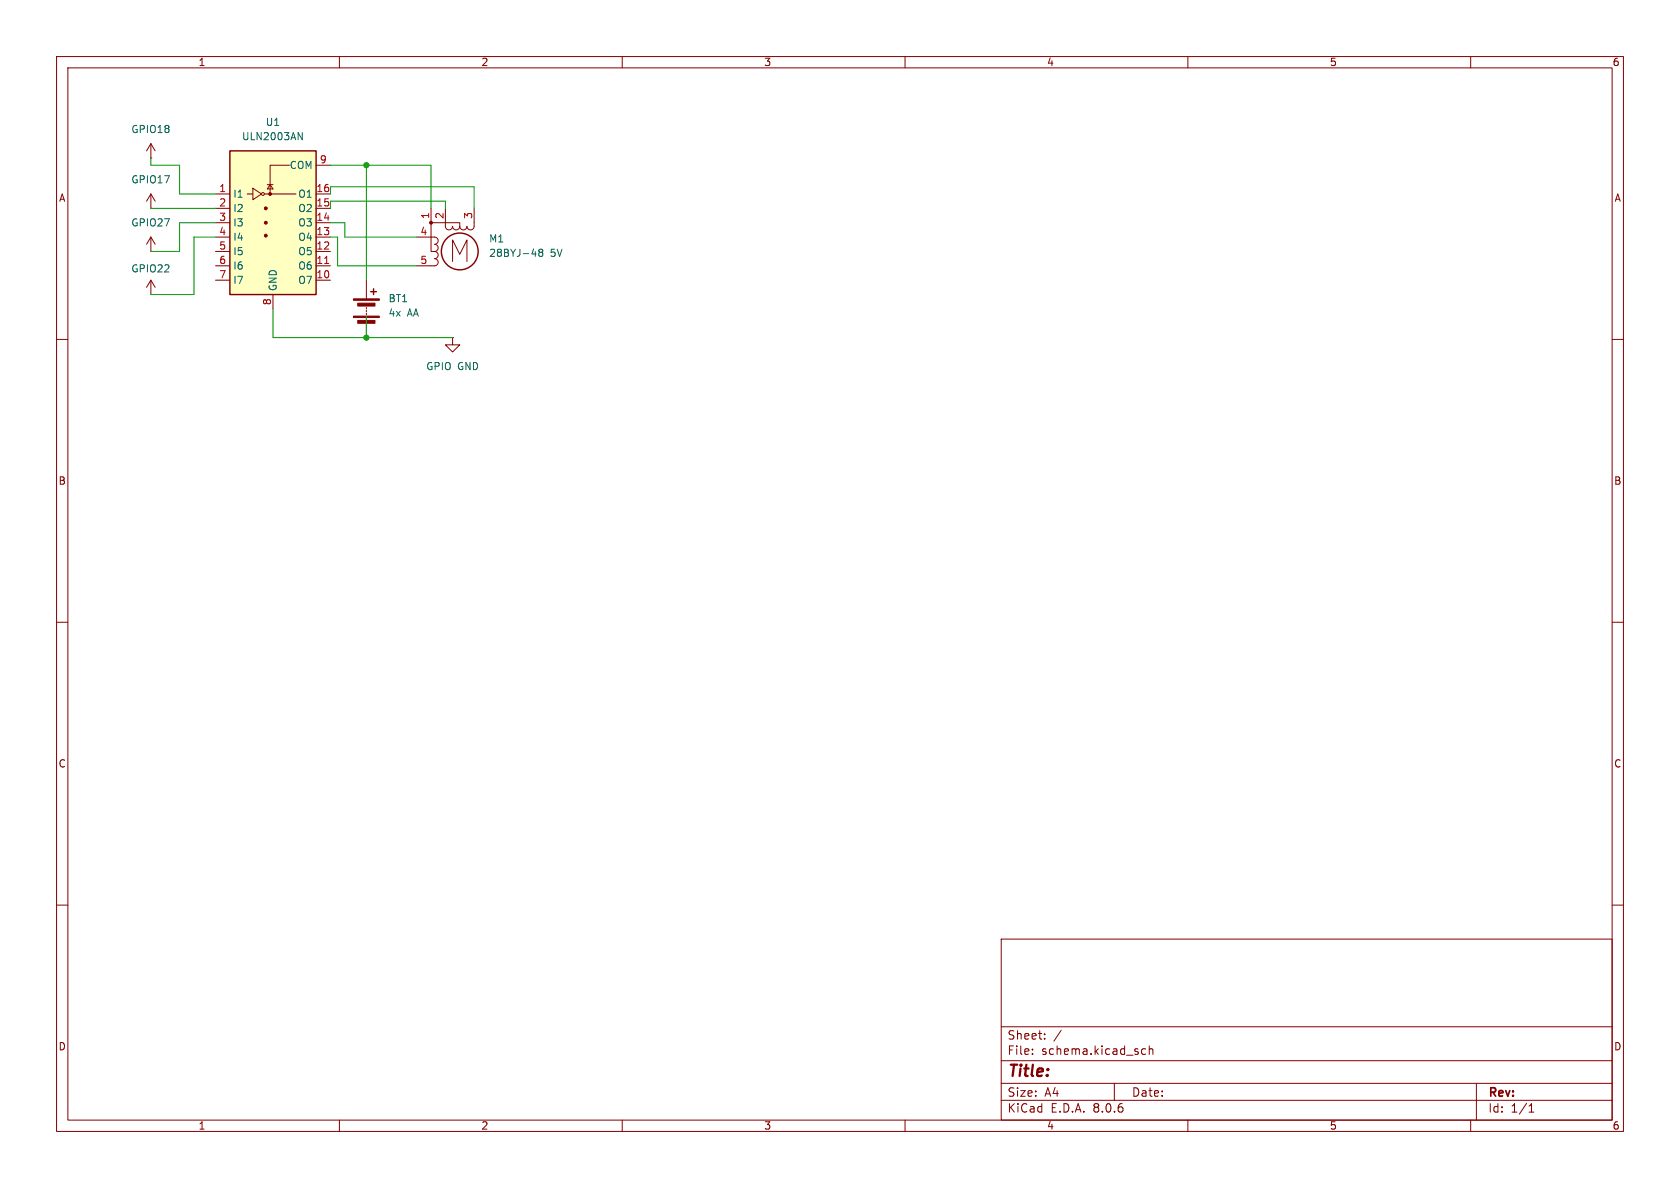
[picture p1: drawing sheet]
<svg xmlns="http://www.w3.org/2000/svg" width="297mm" height="210mm" viewBox="0 0 297 210" stroke-linecap="round" stroke-linejoin="round" font-family="sans-serif">
<g fill="none" stroke="#840000" stroke-width=".18">
<path d="M10 10h277v190h-277zM12 12h273v186h-273zM60 10v2M110 10v2M160 10v2M210 10v2M260 10v2M26.7 36.8h.1M26.7 27.9h.1M26.7 34.3l-.8 1.3M26.7 25.4v2.5M26.7 34.3v2.5"/>
<path d="M26.7 34.3l.7 1.3M26.7 25.4l-.8 1.3M26.7 25.4l.7 1.3M76.2 39.4v5.1h.6M76.2 39.4h5.1v.6M76.2 36.8v2.6M78.7 36.8v3.2a.64 .64 0 0 0 .7 .6 .64 .64 0 0 0 .6-.6 .64 .64 0 0 0 .6 .6 .64 .64 0 0 0 .7-.6M83.8 36.8v3.2a.64 .64 0 0 1-.6 .6 .64 .64 0 0 1-.7-.6 .64 .64 0 0 1-.6 .6 .64 .64 0 0 1-.6-.6M10 60h2M26.7 52.1h.1M26.7 44.5h.1M26.7 41.9v2.6"/>
<path d="M26.7 49.5v2.6M26.7 49.5l-.8 1.3M26.7 49.5l.7 1.3M26.7 41.9l-.8 1.3M26.7 41.9l.7 1.3M64.8 49.5v3.3M64.8 54.4v.2M64.8 54.9v.2M64.8 55.4v.2M64.8 57.2v2.5M73.7 41.9h3.1a.64 .64 0 0 1 .7 .7 .64 .64 0 0 1-.7 .6 .63 .63 0 0 1 .7 .6 .63 .63 0 0 1-.7 .7M76.8 45.7a.63 .63 0 0 1 .7 .7 .63 .63 0 0 1-.7 .6h-3.1"/>
<path d="M76.8 44.5a.63 .63 0 0 1 .7 .6 .63 .63 0 0 1-.7 .6M80 46.2v-3.8l1.3 2.6 1.2-2.6v3.8M285 60h2M10 110h2M285 110h2M10 160h2M285 160h2M177 166h108v32h-108zM60 198v2M110 198v2M160 198v2M177 194.5h108"/>
<path d="M177 191.5h108M177 187.5h108M177 181.5h108M182.5 186.3v.1M182.5 185.5v.1M184.7 183.6v.1M184.7 182.8v.1M187.6 182.1l-1.3 2M197 191.5v3M201.8 186.1l.3 .3 .4-.1M202.5 185.5l-.4-.1-.3 .3M203.2 185.5l.2-.1 .3 .1 .1 .9"/>
<path d="M203.2 184.9v1.5M210 198v2M260 198v2M261 191.5v6.5M270.3 196.6h.9M270.3 195.5l.4-.4v1.5"/>
</g>
<g fill="#840000" stroke="#840000" stroke-width=".18">
<path d="M62.5 55.9h4.6v.2h-4.6z"/>
<path d="M62.5 52.8h4.6v.3h-4.6z"/>
<path d="M63.2 56.6h3.1v.6h-3.1z"/>
<path d="M63.2 53.6h3.1v.5h-3.1z"/>
<circle cx="76.2" cy="39.4" r=".25"/>
</g>
<g fill="none" stroke="#840000" stroke-width=".25">
<path d="M65.5 51.6h1M66 51.1v1"/>
<circle cx="81.3" cy="44.4" r="3.3"/>
</g>
<path d="M94 44.9h.8M95.5 44.6l-.3-.2 .3-.3h.2l.3 .2-.3 .3M95.5 44.6l-.3 .2 .1 .4 .2 .1h.2l.3-.2v-.3l-.3-.2M95.5 44.6h.2" fill="none" stroke="#006464" stroke-width=".18"/>
<path d="M40.6 26.7h15.3v25.4h-15.3z" fill="#ffffc2"/>
<path d="M40.6 26.7h15.3v25.4h-15.3z" fill="none" stroke="#840000" stroke-width=".25"/>
<g fill="none" stroke="#840000" stroke-width=".18">
<path d="M38.1 34.3h2.5M38.1 39.4h2.5M38.1 36.8h2.5M43.7 34.3h1M44.7 33.3l1.5 1-1.5 1zM46.7 34.3h5.6M47.2 32.6h1.1M47.8 32.6l.5 .8h-1.1zM51.2 29.2h-3.4v5.1M55.9 34.3h2.5M55.9 39.4h2.5M55.9 36.8h2.5"/>
<path d="M55.9 29.2h2.5M38.1 49.5h2.5M38.1 47h2.5M38.1 44.5h2.5M38.1 41.9h2.5M48.3 52.1v2.5M55.9 49.5h2.5M55.9 47h2.5M55.9 44.5h2.5M55.9 41.9h2.5M80 59.7v1.3h1.3l-1.3 1.2-1.3-1.2h1.3M80 59.7h.1"/>
<circle cx="46.5" cy="34.3" r=".25"/>
</g>
<g fill="#840000" stroke="#840000" stroke-width=".18">
<circle cx="47" cy="41.7" r=".25"/>
<circle cx="47" cy="39.4" r=".25"/>
<circle cx="47" cy="36.8" r=".25"/>
<circle cx="47.8" cy="34.3" r=".25"/>
</g>
<path d="M57.4 46.6h.7" fill="none" stroke="#a90000" stroke-width=".18"/>
<path d="M52.7 23.4l.7 1.3v-1.3" fill="none" stroke="#006464" stroke-width=".18"/>
<path d="M26.7 27.9v1.3h5v5.1h6.4M26.7 36.8h11.4M38.1 39.4h-6.4v5.1h-5M58.4 34.3v-1.3h25.4v3.8M58.4 36.8v-1.2h20.3v1.2M58.4 29.2h17.8v7.6M58.4 39.4h2.6v2.5h12.7M64.8 29.2v20.3M38.1 41.9h-3.8v10.2h-7.6M48.3 54.6v5.1h31.7M58.4 41.9h1.3v5.1h14M64.8 55.9v3.8" fill="none" stroke="#009600" stroke-width=".18"/>
<g fill="#009600" stroke="#009600" stroke-width=".18">
<circle cx="64.8" cy="29.2" r=".46"/>
<circle cx="64.8" cy="59.7" r=".46"/>
</g>
<text font-size="2.8" fill="#840000" x="178" y="190.9">Title:</text>
<g font-size="2.1" fill="#840000">
<text x="178" y="184">Sheet:</text>
<text x="178" y="186.7">File:</text>
<text x="184.1" y="186.7">schema.kicad_sch</text>
<text x="178" y="196.9">KiCad</text>
<text x="178" y="194.1">Size:</text>
<text x="184.7" y="194.1">A4</text>
<text x="185.7" y="196.9">E.D.A.</text>
<text x="193.3" y="196.9">8.0.6</text>
<text x="200" y="194.1">Date:</text>
<text x="263" y="194.3">Rev:</text>
<text x="263" y="196.9">Id:</text>
<text x="267.1" y="196.9">1/1</text>
</g>
<g font-size="1.8" fill="#840000">
<text x="35" y="11.9">1</text>
<text x="85" y="11.9">2</text>
<text x="135" y="11.9">3</text>
<text x="185" y="11.9">4</text>
<text x="235" y="11.9">5</text>
<text x="285" y="11.9">6</text>
<text x="10.3" y="35.9">A</text>
<text x="285.3" y="35.9">A</text>
<text x="10.3" y="85.9">B</text>
<text x="285.3" y="85.9">B</text>
<text x="10.3" y="135.9">C</text>
<text x="285.3" y="135.9">C</text>
<text x="10.3" y="185.9">D</text>
<text x="285.3" y="185.9">D</text>
<text x="35" y="199.9">1</text>
<text x="85" y="199.9">2</text>
<text x="135" y="199.9">3</text>
<text x="185" y="199.9">4</text>
<text x="235" y="199.9">5</text>
<text x="285" y="199.9">6</text>
</g>
<g font-size="1.8" fill="#006464">
<text x="23.1" y="23.7">GPIO18</text>
<text x="46.9" y="22.5">U1</text>
<text x="42.7" y="25">ULN2003AN</text>
<text x="23.1" y="32.6">GPIO17</text>
<text x="41.1" y="35.2">I1</text>
<text x="51.1" y="30.1">COM</text>
<text x="52.6" y="35.2">O1</text>
<text x="23.1" y="40.2">GPIO27</text>
<text x="41.1" y="37.7">I2</text>
<text x="41.1" y="40.2">I3</text>
<text x="52.6" y="40.2">O3</text>
<text x="52.6" y="37.7">O2</text>
<text x="41.1" y="42.8">I4</text>
<text x="41.1" y="45.3">I5</text>
<text x="41.1" y="47.9">I6</text>
<text x="52.6" y="47.9">O6</text>
<text x="52.6" y="45.3">O5</text>
<text x="52.6" y="42.8">O4</text>
<text x="86.4" y="43.1">M1</text>
<text x="86.4" y="45.6">28BYJ-48</text>
<text x="97.3" y="45.6">5V</text>
<text x="23.1" y="48.4">GPIO22</text>
<text x="41.1" y="50.4">I7</text>
<text x="49.1" y="51.6" transform="rotate(-90 49.1 51.6)">GND</text>
<text x="52.6" y="50.4">O7</text>
<text x="68.6" y="53.6">BT1</text>
<text x="68.6" y="56.2">4x</text>
<text x="72" y="56.2">AA</text>
<text x="75.3" y="65.6">GPIO GND</text>
</g>
<g font-size="1.8" fill="#a90000">
<text x="56.4" y="29">9</text>
<text x="38.7" y="34">1</text>
<text x="55.8" y="34">16</text>
<text x="38.7" y="36.6">2</text>
<text x="38.7" y="39.1">3</text>
<text x="38.7" y="41.7">4</text>
<text x="55.8" y="41.7">13</text>
<text x="55.8" y="39.1">14</text>
<text x="55.8" y="36.6">15</text>
<text x="74.2" y="41.7">4</text>
<text x="75.9" y="38.8" transform="rotate(-90 75.9 38.8)">1</text>
<text x="78.5" y="38.8" transform="rotate(-90 78.5 38.8)">2</text>
<text x="83.6" y="38.8" transform="rotate(-90 83.6 38.8)">3</text>
<text x="38.7" y="44.2">5</text>
<text x="38.7" y="46.7">6</text>
<text x="55.8" y="46.7">11</text>
<text x="55.8" y="44.2">12</text>
<text x="74.2" y="46.7">5</text>
<text x="38.7" y="49.3">7</text>
<text x="55.8" y="49.3">10</text>
<text x="48" y="54" transform="rotate(-90 48 54)">8</text>
</g>
</svg>
